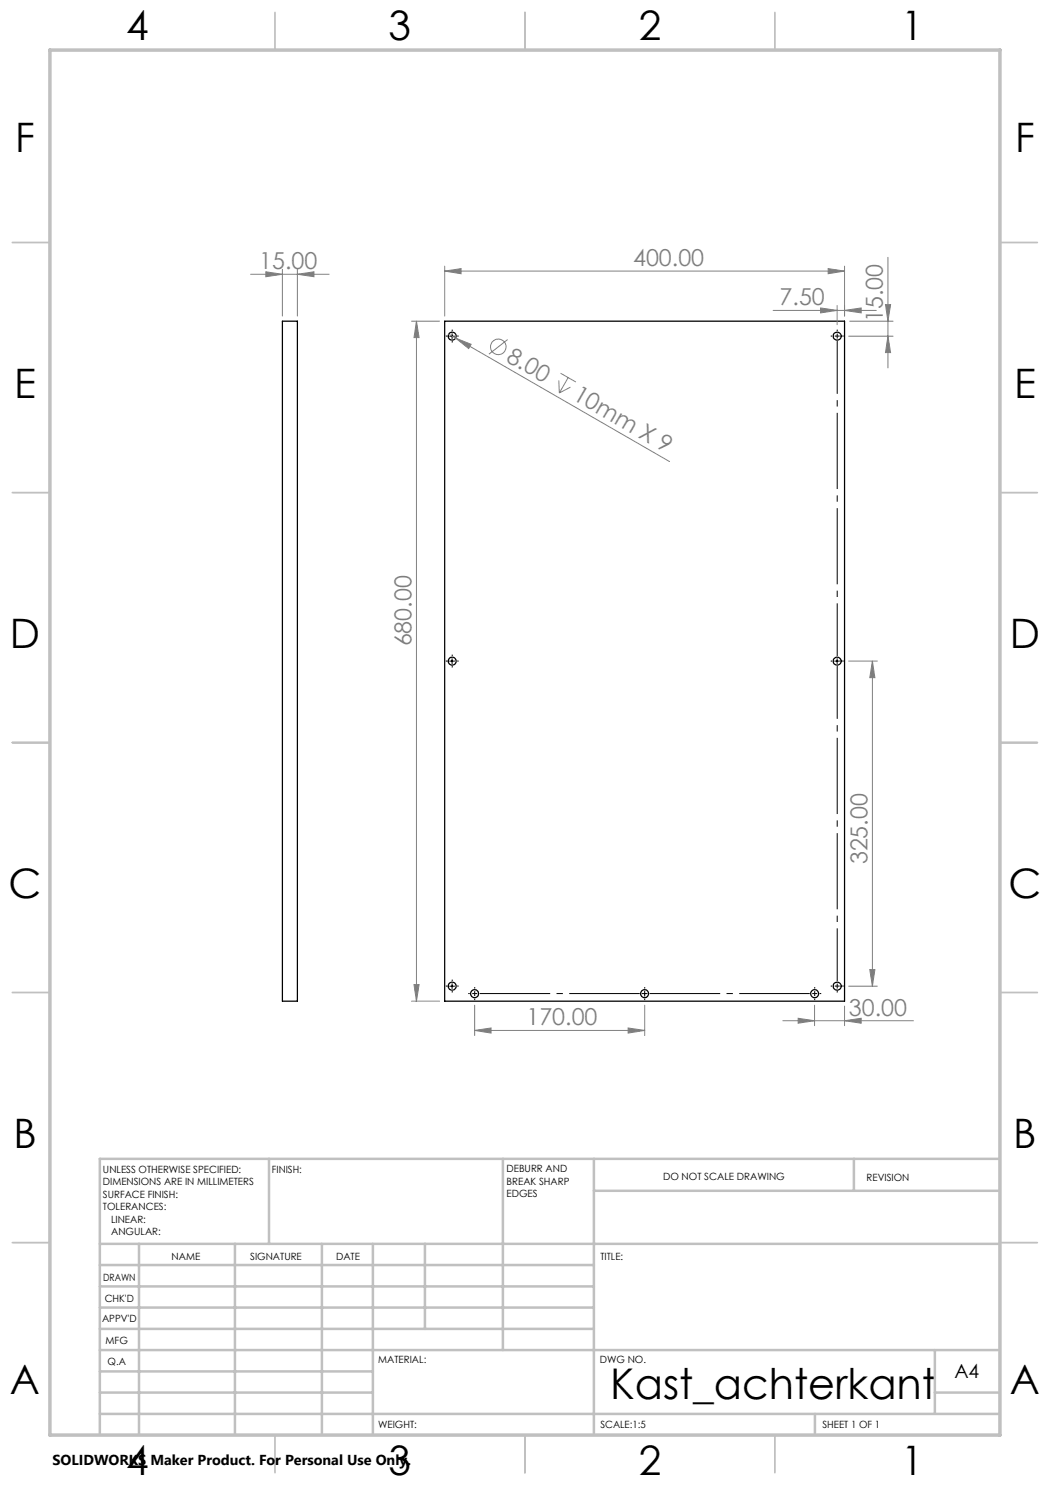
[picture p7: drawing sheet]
<svg xmlns="http://www.w3.org/2000/svg" width="210mm" height="297mm" viewBox="0 0 210 297" stroke-linecap="round" stroke-linejoin="round" font-family="sans-serif">
<g fill="none" stroke="#000" stroke-width=".25">
<path d="M56.5 64.2h3v136h-3zM88.9 64.2h80v136h-80z"/>
<circle cx="90.4" cy="67.2" r=".8"/>
<circle cx="167.4" cy="67.2" r=".8"/>
<circle cx="90.4" cy="132.2" r=".8"/>
<circle cx="167.4" cy="132.2" r=".8"/>
<circle cx="90.4" cy="197.2" r=".81"/>
<circle cx="94.9" cy="198.7" r=".8"/>
<circle cx="128.9" cy="198.7" r=".8"/>
<circle cx="162.9" cy="198.7" r=".8"/>
<circle cx="167.4" cy="197.2" r=".81"/>
</g>
<g fill="none" stroke="#808080" stroke-width=".2">
<path d="M50.1 54.9h15.7M53.2 54.4l3.3 .5-3.3 .4zM56.5 53.9v9.3M59.5 54.9l3.3-.5v.9zM59.5 53.9v9.3M88.9 54.2l3.3-.5v1zM88.9 53.2v10M88.9 54.2h80M165.6 53.7l3.3 .5-3.3 .5zM168.9 53.2v10M177.6 51.5v22.1M82.3 64.2h5.6"/>
<path d="M83.3 64.2v136M83.3 64.2l.5 3.3h-1zM89.7 66.8l1.4 .8M91.1 67.6l3.1 1.3-.5 .8zM91.1 67.6l42.8 24.7M101.5 67.9l-3.7 2.9M111.8 76.1l.1 2.5M112.1 74.6l3.1 1.8M113.6 75.5l-1.7 3.1M114.1 77.4l-2.2 1.2M154.6 62.1h20.7M164.1 61.6l3.3 .5-3.3 .5z"/>
<path d="M167.4 61.1v3.8M168.9 62.1l3.3-.5v1zM169.7 67.2h8.9M169.9 64.2h8.7M177.1 60.9h1l-.5 3.3zM177.6 67.2l.5 3.3h-1zM169.7 132.2h5.8M174.5 132.2l.5 3.3h-1zM174.5 132.2v65M82.8 196.9h1l-.5 3.3zM169.7 197.2h5.8M174 193.9h1l-.5 3.3z"/>
<path d="M82.3 200.2h5.6M94.9 206.1l3.3-.5v1zM94.9 201v6.1M94.9 206.1h34M125.6 205.6l3.3 .5-3.3 .5zM128.9 201v6.1M156.6 204.1h26.1M159.6 203.7l3.3 .4-3.3 .5zM162.9 201v4.1M168.9 204.1l3.3-.4v.9zM168.9 201.2v3.9"/>
<circle cx="99.7" cy="69.4" r="1.57"/>
</g>
<g fill="none" stroke="#000" stroke-width=".2" stroke-dasharray="15.2 1.3 1.3 1.3" stroke-linecap="butt">
<path d="M89.4 67.2h-.3M90.4 66.2v-.3M90.4 68.2v.3M91.4 67.2h.3M166.4 67.2h-.3M167.4 67.2v-.5M167.4 67.2h-.5M167.4 67.2v.5M167.4 67.2h.5M167.4 66.2v-.3M168.4 67.2h.3M89.4 132.2h-.3"/>
<path d="M90.4 131.2v-.3M90.4 133.2v.3M91.4 132.2h.3M166.4 132.2h-.3M168.4 132.2h.3M89.4 197.2h-.3M90.4 196.2v-.3M90.4 198.2v.3M91.4 197.2h.3M93.9 198.7h-.3M94.9 198.7v-.5M94.9 198.7h-.5"/>
<path d="M94.9 198.7v.5M94.9 198.7h.5M94.9 197.7v-.3M94.9 199.7v.3M128.9 197.7v-.3M128.9 199.7v.3M162.9 198.7v-.5M162.9 198.7h-.5M162.9 198.7v.5M162.9 198.7h.5M162.9 197.7v-.3M162.9 199.7v.3"/>
<path d="M163.9 198.7h.3M166.4 197.2h-.3M167.4 197.2v-.5M167.4 197.2h-.5M167.4 197.2v.5M167.4 197.2h.5M167.4 198.2v.3M168.4 197.2h.3"/>
</g>
<path d="M167.4 131.2v-63M167.4 196.2v-63" fill="none" stroke="#000" stroke-width=".2" stroke-dasharray="15.2 1.3 1.3 1.3" stroke-dashoffset="4.7" stroke-linecap="butt"/>
<path d="M95.9 198.7h32M129.9 198.7h32" fill="none" stroke="#000" stroke-width=".2" stroke-dasharray="15.2 1.3 1.3 1.3" stroke-dashoffset="1.1" stroke-linecap="butt"/>
<path d="M89.9 67.2h1M90.4 66.7v1M89.9 132.2h1M90.4 131.7v1M166.9 132.2h1M167.4 131.7v1M89.9 197.2h1M90.4 196.7v1M128.4 198.7h1M128.9 198.2v1" fill="none" stroke="#000" stroke-width=".2"/>
<g fill="none" stroke="#c0c0c0" stroke-width=".35">
<path d="M55 2.5v7.5M105 2.5v7.5M155 2.5v7.5M2.5 48.5h7.5M200 48.5h7.5M2.5 98.5h7.5M200 98.5h7.5M2.5 148.5h7.5M200 148.5h7.5M2.5 198.5h7.5M200 198.5h7.5M2.5 248.5h7.5"/>
<path d="M200 248.5h7.5M55 287v7.5M105 287v7.5M155 287v7.5"/>
</g>
<g fill="none" stroke="#c0c0c0" stroke-width=".5">
<path d="M53.8 231.8v17M100.6 231.8v38.2M118.8 231.8v55.2M118.8 238.2h81.2M170.8 231.8v6.4M200 231.8h-180v55.2M20 248.8h180M20 257.3h98.8M20 253h98.8M27.8 248.8v38.2M47 248.8v38.2M64.4 248.8v38.2"/>
<path d="M74.6 248.8v38.2M85 248.8v17M20 265.8h98.8M20 261.5h98.8M20 278.5h54.6M20 274.3h54.6M20 270h180M187 278.5h13M187 270v12.8M20 282.8h180M163 282.8v4.2"/>
</g>
<path d="M10 10h190v277h-190z" fill="none" stroke="#c0c0c0" stroke-width=".7"/>
<g fill="#808080">
<path d="M91.1 67.6l3.1 1.3-.5 .8z"/>
<path d="M165.6 53.7l3.3 .5-3.3 .5zM88.9 54.2l3.3-.5v1zM59.5 54.9l3.3-.5v.9zM53.2 54.4l3.3 .5-3.3 .4z"/>
<path d="M164.1 61.6l3.3 .5-3.3 .5zM168.9 62.1l3.3-.5v1zM159.6 203.7l3.3 .4-3.3 .5zM168.9 204.1l3.3-.4v.9zM94.9 206.1l3.3-.5v1zM125.6 205.6l3.3 .5-3.3 .5z"/>
<path d="M177.6 67.2l.5 3.3h-1zM177.1 60.9h1l-.5 3.3zM174 193.9h1l-.5 3.3zM174.5 132.2l.5 3.3h-1z"/>
<path d="M83.3 64.2l.5 3.3h-1zM82.8 196.9h1l-.5 3.3z"/>
</g>
<text font-size="8.5" x="122.1" y="279.7">Kast_achterkant</text>
<g font-size="8.1">
<text x="25.2" y="8">4</text>
<text x="77.7" y="8">3</text>
<text x="127.7" y="8">2</text>
<text x="180.2" y="8">1</text>
<text x="3" y="30.4">F</text>
<text x="203" y="30.4">F</text>
<text x="2.8" y="79.6">E</text>
<text x="202.8" y="79.6">E</text>
<text x="2" y="129.6">D</text>
<text x="202" y="129.6">D</text>
<text x="1.7" y="179.6">C</text>
<text x="201.7" y="179.6">C</text>
<text x="2.7" y="229.6">B</text>
<text x="202.7" y="229.6">B</text>
<text x="2" y="278.9">A</text>
<text x="202" y="278.9">A</text>
<text x="25.2" y="295">4</text>
<text x="77.7" y="295">3</text>
<text x="127.7" y="295">2</text>
<text x="180.2" y="295">1</text>
</g>
<g font-size="4.7" fill="#808080">
<text x="51.8" y="53.8">15.00</text>
<text x="126.6" y="53.2">400.00</text>
<text x="155.9" y="61.1">7.50</text>
<text x="176.6" y="64.4" transform="rotate(-90 176.6 64.4)">15.00</text>
<text x="101" y="72.1" transform="rotate(30 101 72.1)">8.00</text>
<text x="114.3" y="79.8" transform="rotate(30 114.3 79.8)">10mm X 9</text>
<text x="82.3" y="129.3" transform="rotate(-90 82.3 129.3)">680.00</text>
<text x="173.5" y="172.9" transform="rotate(-90 173.5 172.9)">325.00</text>
<text x="169.8" y="203.1">30.00</text>
<text x="105.3" y="205.1">170.00</text>
</g>
<text font-size="3.9" x="190.9" y="275.5">A4</text>
<text font-size="2.9" x="10.5" y="292.9">SOLIDWORKS Maker Product. For Personal Use Only.</text>
<g font-size="2">
<text x="20.6" y="234.6">UNLESS OTHERWISE SPECIFIED:</text>
<text x="20.6" y="237.1">DIMENSIONS ARE IN MILLIMETERS</text>
<text x="20.6" y="239.6">SURFACE FINISH:</text>
<text x="54.4" y="234.6">FINISH:</text>
<text x="101.3" y="234.5">DEBURR AND</text>
<text x="101.3" y="237">BREAK SHARP</text>
<text x="101.3" y="239.5">EDGES</text>
<text x="132.6" y="236">DO NOT SCALE DRAWING</text>
<text x="173.3" y="236.2">REVISION</text>
<text x="20.6" y="242.1">TOLERANCES:</text>
<text x="22.2" y="244.6">LINEAR:</text>
<text x="22.2" y="247.1">ANGULAR:</text>
<text x="34.3" y="252">NAME</text>
<text x="50" y="251.9">SIGNATURE</text>
<text x="67.2" y="251.9">DATE</text>
<text x="120.1" y="251.9">TITLE:</text>
<text x="20.6" y="256.1">DRAWN</text>
<text x="20.9" y="260.3">CHK'D</text>
<text x="20.4" y="264.4">APPV'D</text>
<text x="21.1" y="268.8">MFG</text>
<text x="21.5" y="273">Q.A</text>
<text x="75.6" y="272.5">MATERIAL:</text>
<text x="120" y="272.5">DWG NO.</text>
<text x="75.6" y="285.5">WEIGHT:</text>
<text x="120.1" y="285.6">SCALE:1:5</text>
<text x="164.5" y="285.6">SHEET 1 OF 1</text>
</g>
</svg>
